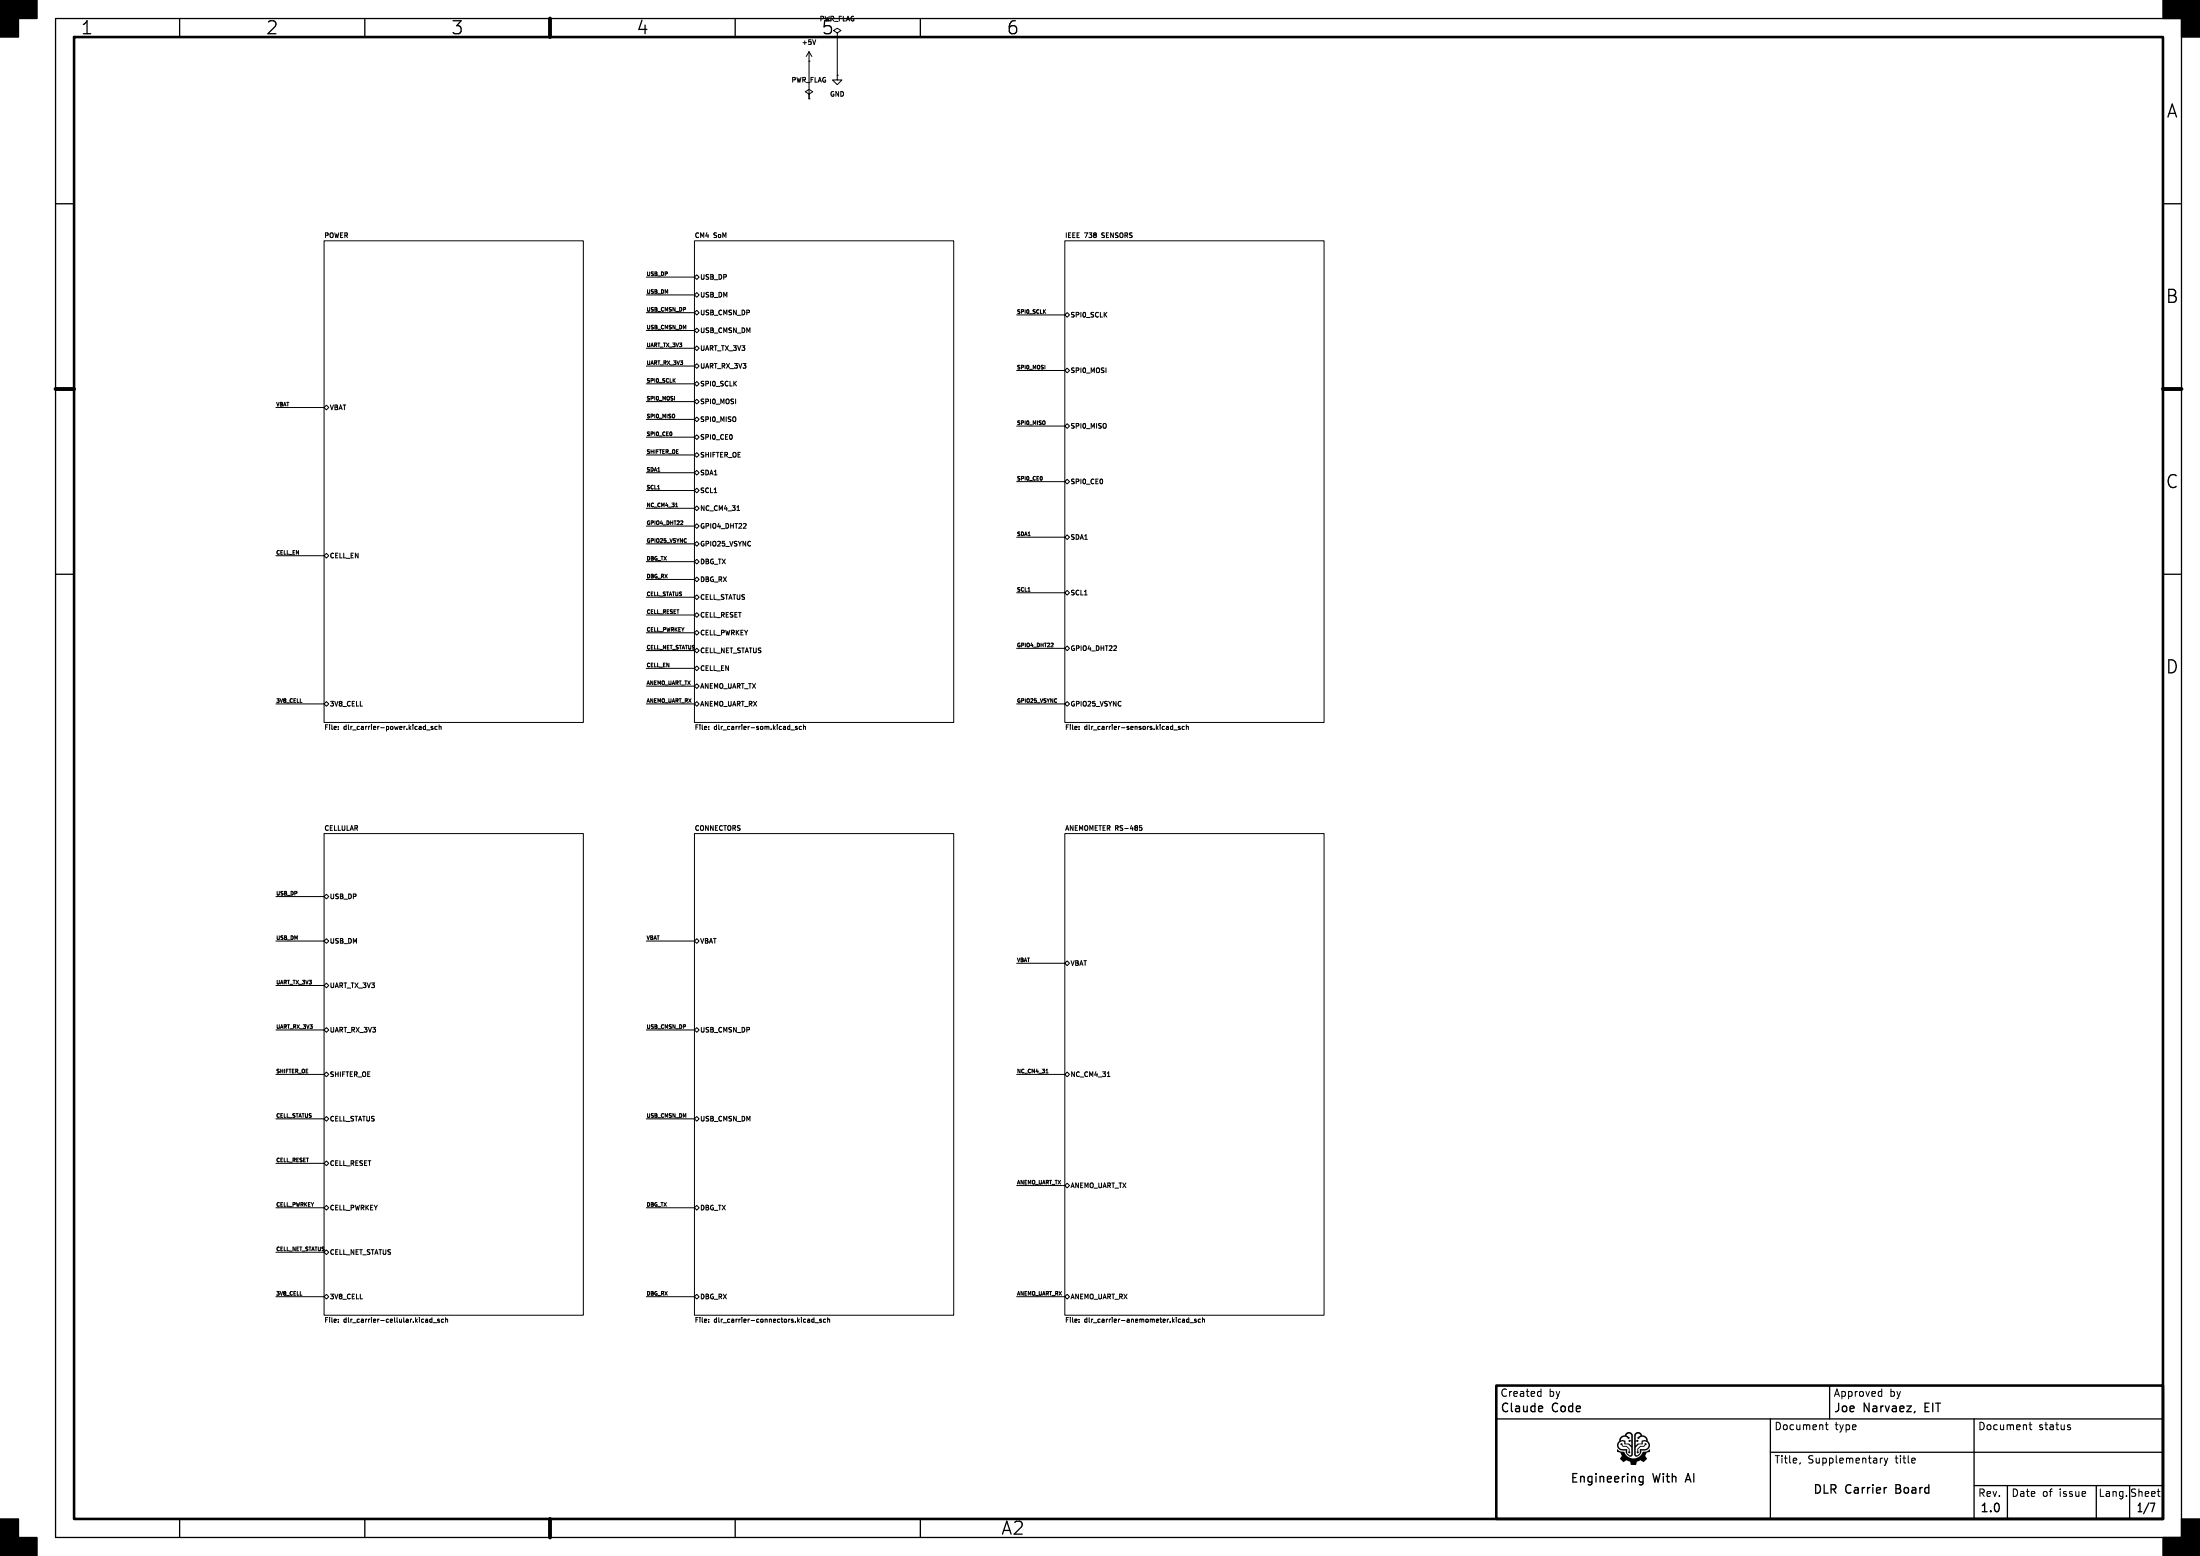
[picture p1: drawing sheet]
(kicad_sch
 (version 20250114)
 (generator "eeschema")
 (generator_version "9.0")
 (paper "A2")
 (title_block
  (title "DLR Carrier Board")
  (rev "1.0")
  (company "Engineering With AI"))
 (lib_symbols
  (symbol "power:+5V"
   (power)
   (pin_numbers (hide yes))
   (pin_names
    (offset 0) (hide yes)) (exclude_from_sim no) (in_bom yes) (on_board yes)
   (property "Reference" "#PWR" (at 0 -3.81 0) (effects (font (size 1.27 1.27)) (hide yes)))
   (property "Value" "+5V" (at 0 3.556 0) (effects (font (size 1.27 1.27))))
   (property "Footprint" "" (at 0 0 0) (effects (font (size 1.27 1.27)) (hide yes)))
   (property "Datasheet" "" (at 0 0 0) (effects (font (size 1.27 1.27)) (hide yes)))
   (property "Description" "Power symbol creates a global label with name \"+5V\"" (at 0 0 0) (effects (font (size 1.27 1.27)) (hide yes)))
   (symbol "+5V_0_1"
    (polyline (pts (xy -0.762 1.27) (xy 0 2.54)) (stroke (width 0) (type default)) (fill (type none)))
    (polyline (pts (xy 0 2.54) (xy 0.762 1.27)) (stroke (width 0) (type default)) (fill (type none)))
    (polyline (pts (xy 0 0) (xy 0 2.54)) (stroke (width 0) (type default)) (fill (type none))))
   (symbol "+5V_1_1"
    (pin power_in line (at 0 0 90) (length 0) (name "~" (effects (font (size 1.27 1.27)))) (number "1" (effects (font (size 1.27 1.27))))))
   (embedded_fonts no))
  (symbol "power:PWR_FLAG"
   (power)
   (pin_numbers (hide yes))
   (pin_names
    (offset 0) (hide yes)) (exclude_from_sim no) (in_bom yes) (on_board yes)
   (property "Reference" "#FLG" (at 0 1.905 0) (effects (font (size 1.27 1.27)) (hide yes)))
   (property "Value" "PWR_FLAG" (at 0 3.81 0) (effects (font (size 1.27 1.27))))
   (property "Footprint" "" (at 0 0 0) (effects (font (size 1.27 1.27)) (hide yes)))
   (property "Datasheet" "~" (at 0 0 0) (effects (font (size 1.27 1.27)) (hide yes)))
   (property "Description" "Special symbol for telling ERC where power comes from" (at 0 0 0) (effects (font (size 1.27 1.27)) (hide yes)))
   (symbol "PWR_FLAG_0_0"
    (pin power_out line (at 0 0 90) (length 0) (name "~" (effects (font (size 1.27 1.27)))) (number "1" (effects (font (size 1.27 1.27))))))
   (symbol "PWR_FLAG_0_1"
    (polyline (pts (xy 0 0) (xy 0 1.27) (xy -1.016 1.905) (xy 0 2.54) (xy 1.016 1.905) (xy 0 1.27)) (stroke (width 0) (type default)) (fill (type none))))
   (embedded_fonts no))
  (symbol "power:GND"
   (power)
   (pin_numbers (hide yes))
   (pin_names
    (offset 0) (hide yes)) (exclude_from_sim no) (in_bom yes) (on_board yes)
   (property "Reference" "#PWR" (at 0 -6.35 0) (effects (font (size 1.27 1.27)) (hide yes)))
   (property "Value" "GND" (at 0 -3.81 0) (effects (font (size 1.27 1.27))))
   (property "Footprint" "" (at 0 0 0) (effects (font (size 1.27 1.27)) (hide yes)))
   (property "Datasheet" "" (at 0 0 0) (effects (font (size 1.27 1.27)) (hide yes)))
   (property "Description" "Power symbol creates a global label with name \"GND\" , ground" (at 0 0 0) (effects (font (size 1.27 1.27)) (hide yes)))
   (symbol "GND_0_1"
    (polyline (pts (xy 0 0) (xy 0 -1.27) (xy 1.27 -1.27) (xy 0 -2.54) (xy -1.27 -1.27) (xy 0 -1.27)) (stroke (width 0) (type default)) (fill (type none))))
   (symbol "GND_1_1"
    (pin power_in line (at 0 0 270) (length 0) (name "~" (effects (font (size 1.27 1.27)))) (number "1" (effects (font (size 1.27 1.27))))))
   (embedded_fonts no)))
 (symbol
  (lib_id "power:+5V")
  (at 218.44 16.51 0)
  (unit 1)
  (exclude_from_sim no)
  (in_bom yes)
  (on_board yes)
  (dnp no)
  (fields_autoplaced no)
  (property "Reference" "#PWR100" (at 218.44 12.7 0.0000) (effects (font (size 1.27 1.27)) (justify left) (hide yes)))
  (property "Value" "+5V" (at 218.44 11.43 0) (effects (font (size 1.27 1.27))))
  (pin "1"))
 (symbol
  (lib_id "power:PWR_FLAG")
  (at 218.44 26.67 0)
  (unit 1)
  (exclude_from_sim no)
  (in_bom yes)
  (on_board yes)
  (dnp no)
  (fields_autoplaced no)
  (property "Reference" "#FLG100" (at 218.44 28.575 0.0000) (effects (font (size 1.27 1.27)) (justify left) (hide yes)))
  (property "Value" "PWR_FLAG" (at 218.44 21.59 0) (effects (font (size 1.27 1.27))))
  (pin "1"))
 (symbol
  (lib_id "power:GND")
  (at 226.06 20.32 0)
  (unit 1)
  (exclude_from_sim no)
  (in_bom yes)
  (on_board yes)
  (dnp no)
  (fields_autoplaced no)
  (property "Reference" "#PWR101" (at 226.06 13.97 0.0000) (effects (font (size 1.27 1.27)) (justify left) (hide yes)))
  (property "Value" "GND" (at 226.06 25.4 0) (effects (font (size 1.27 1.27))))
  (pin "1"))
 (symbol
  (lib_id "power:PWR_FLAG")
  (at 226.06 10.16 0)
  (unit 1)
  (exclude_from_sim no)
  (in_bom yes)
  (on_board yes)
  (dnp no)
  (fields_autoplaced no)
  (property "Reference" "#FLG101" (at 226.06 12.065 0.0000) (effects (font (size 1.27 1.27)) (justify left) (hide yes)))
  (property "Value" "PWR_FLAG" (at 226.06 5.08 0) (effects (font (size 1.27 1.27))))
  (pin "1"))
 (wire
  (pts (xy 87.5 190) (xy 74.5 190))
  (stroke (width 0) (type default)))
 (wire
  (pts (xy 87.5 150) (xy 74.5 150))
  (stroke (width 0) (type default)))
 (wire
  (pts (xy 87.5 110) (xy 74.5 110))
  (stroke (width 0) (type default)))
 (wire
  (pts (xy 187.5 190) (xy 174.5 190))
  (stroke (width 0) (type default)))
 (wire
  (pts (xy 187.5 185.2) (xy 174.5 185.2))
  (stroke (width 0) (type default)))
 (wire
  (pts (xy 187.5 180.4) (xy 174.5 180.4))
  (stroke (width 0) (type default)))
 (wire
  (pts (xy 187.5 175.6) (xy 174.5 175.6))
  (stroke (width 0) (type default)))
 (wire
  (pts (xy 187.5 170.8) (xy 174.5 170.8))
  (stroke (width 0) (type default)))
 (wire
  (pts (xy 187.5 166) (xy 174.5 166))
  (stroke (width 0) (type default)))
 (wire
  (pts (xy 187.5 161.2) (xy 174.5 161.2))
  (stroke (width 0) (type default)))
 (wire
  (pts (xy 187.5 156.4) (xy 174.5 156.4))
  (stroke (width 0) (type default)))
 (wire
  (pts (xy 187.5 151.6) (xy 174.5 151.6))
  (stroke (width 0) (type default)))
 (wire
  (pts (xy 187.5 146.8) (xy 174.5 146.8))
  (stroke (width 0) (type default)))
 (wire
  (pts (xy 187.5 142) (xy 174.5 142))
  (stroke (width 0) (type default)))
 (wire
  (pts (xy 187.5 137.2) (xy 174.5 137.2))
  (stroke (width 0) (type default)))
 (wire
  (pts (xy 187.5 132.4) (xy 174.5 132.4))
  (stroke (width 0) (type default)))
 (wire
  (pts (xy 187.5 127.6) (xy 174.5 127.6))
  (stroke (width 0) (type default)))
 (wire
  (pts (xy 187.5 122.8) (xy 174.5 122.8))
  (stroke (width 0) (type default)))
 (wire
  (pts (xy 187.5 118) (xy 174.5 118))
  (stroke (width 0) (type default)))
 (wire
  (pts (xy 187.5 113.2) (xy 174.5 113.2))
  (stroke (width 0) (type default)))
 (wire
  (pts (xy 187.5 108.4) (xy 174.5 108.4))
  (stroke (width 0) (type default)))
 (wire
  (pts (xy 187.5 103.6) (xy 174.5 103.6))
  (stroke (width 0) (type default)))
 (wire
  (pts (xy 187.5 98.8) (xy 174.5 98.8))
  (stroke (width 0) (type default)))
 (wire
  (pts (xy 187.5 94) (xy 174.5 94))
  (stroke (width 0) (type default)))
 (wire
  (pts (xy 187.5 89.2) (xy 174.5 89.2))
  (stroke (width 0) (type default)))
 (wire
  (pts (xy 187.5 84.4) (xy 174.5 84.4))
  (stroke (width 0) (type default)))
 (wire
  (pts (xy 187.5 79.6) (xy 174.5 79.6))
  (stroke (width 0) (type default)))
 (wire
  (pts (xy 187.5 74.8) (xy 174.5 74.8))
  (stroke (width 0) (type default)))
 (wire
  (pts (xy 287.5 190) (xy 274.5 190))
  (stroke (width 0) (type default)))
 (wire
  (pts (xy 287.5 175) (xy 274.5 175))
  (stroke (width 0) (type default)))
 (wire
  (pts (xy 287.5 160) (xy 274.5 160))
  (stroke (width 0) (type default)))
 (wire
  (pts (xy 287.5 145) (xy 274.5 145))
  (stroke (width 0) (type default)))
 (wire
  (pts (xy 287.5 130) (xy 274.5 130))
  (stroke (width 0) (type default)))
 (wire
  (pts (xy 287.5 115) (xy 274.5 115))
  (stroke (width 0) (type default)))
 (wire
  (pts (xy 287.5 100) (xy 274.5 100))
  (stroke (width 0) (type default)))
 (wire
  (pts (xy 287.5 85) (xy 274.5 85))
  (stroke (width 0) (type default)))
 (wire
  (pts (xy 87.5 350) (xy 74.5 350))
  (stroke (width 0) (type default)))
 (wire
  (pts (xy 87.5 338) (xy 74.5 338))
  (stroke (width 0) (type default)))
 (wire
  (pts (xy 87.5 326) (xy 74.5 326))
  (stroke (width 0) (type default)))
 (wire
  (pts (xy 87.5 314) (xy 74.5 314))
  (stroke (width 0) (type default)))
 (wire
  (pts (xy 87.5 302) (xy 74.5 302))
  (stroke (width 0) (type default)))
 (wire
  (pts (xy 87.5 290) (xy 74.5 290))
  (stroke (width 0) (type default)))
 (wire
  (pts (xy 87.5 278) (xy 74.5 278))
  (stroke (width 0) (type default)))
 (wire
  (pts (xy 87.5 266) (xy 74.5 266))
  (stroke (width 0) (type default)))
 (wire
  (pts (xy 87.5 254) (xy 74.5 254))
  (stroke (width 0) (type default)))
 (wire
  (pts (xy 87.5 242) (xy 74.5 242))
  (stroke (width 0) (type default)))
 (wire
  (pts (xy 187.5 350) (xy 174.5 350))
  (stroke (width 0) (type default)))
 (wire
  (pts (xy 187.5 326) (xy 174.5 326))
  (stroke (width 0) (type default)))
 (wire
  (pts (xy 187.5 302) (xy 174.5 302))
  (stroke (width 0) (type default)))
 (wire
  (pts (xy 187.5 278) (xy 174.5 278))
  (stroke (width 0) (type default)))
 (wire
  (pts (xy 187.5 254) (xy 174.5 254))
  (stroke (width 0) (type default)))
 (wire
  (pts (xy 287.5 350) (xy 274.5 350))
  (stroke (width 0) (type default)))
 (wire
  (pts (xy 287.5 320) (xy 274.5 320))
  (stroke (width 0) (type default)))
 (wire
  (pts (xy 287.5 290) (xy 274.5 290))
  (stroke (width 0) (type default)))
 (wire
  (pts (xy 287.5 260) (xy 274.5 260))
  (stroke (width 0) (type default)))
 (wire
  (pts (xy 218.44 16.51) (xy 218.44 26.67))
  (stroke (width 0) (type default)))
 (wire
  (pts (xy 226.06 20.32) (xy 226.06 10.16))
  (stroke (width 0) (type default)))
 (label "3V8_CELL"
  (at 74.5 190 180)
  (effects (font (size 1 1)) (justify left bottom)))
 (label "CELL_EN"
  (at 74.5 150 180)
  (effects (font (size 1 1)) (justify left bottom)))
 (label "VBAT"
  (at 74.5 110 180)
  (effects (font (size 1 1)) (justify left bottom)))
 (label "ANEMO_UART_RX"
  (at 174.5 190 180)
  (effects (font (size 1 1)) (justify left bottom)))
 (label "ANEMO_UART_TX"
  (at 174.5 185.2 180)
  (effects (font (size 1 1)) (justify left bottom)))
 (label "CELL_EN"
  (at 174.5 180.4 180)
  (effects (font (size 1 1)) (justify left bottom)))
 (label "CELL_NET_STATUS"
  (at 174.5 175.6 180)
  (effects (font (size 1 1)) (justify left bottom)))
 (label "CELL_PWRKEY"
  (at 174.5 170.8 180)
  (effects (font (size 1 1)) (justify left bottom)))
 (label "CELL_RESET"
  (at 174.5 166 180)
  (effects (font (size 1 1)) (justify left bottom)))
 (label "CELL_STATUS"
  (at 174.5 161.2 180)
  (effects (font (size 1 1)) (justify left bottom)))
 (label "DBG_RX"
  (at 174.5 156.4 180)
  (effects (font (size 1 1)) (justify left bottom)))
 (label "DBG_TX"
  (at 174.5 151.6 180)
  (effects (font (size 1 1)) (justify left bottom)))
 (label "GPIO25_VSYNC"
  (at 174.5 146.8 180)
  (effects (font (size 1 1)) (justify left bottom)))
 (label "GPIO4_DHT22"
  (at 174.5 142 180)
  (effects (font (size 1 1)) (justify left bottom)))
 (label "NC_CM4_31"
  (at 174.5 137.2 180)
  (effects (font (size 1 1)) (justify left bottom)))
 (label "SCL1"
  (at 174.5 132.4 180)
  (effects (font (size 1 1)) (justify left bottom)))
 (label "SDA1"
  (at 174.5 127.6 180)
  (effects (font (size 1 1)) (justify left bottom)))
 (label "SHIFTER_OE"
  (at 174.5 122.8 180)
  (effects (font (size 1 1)) (justify left bottom)))
 (label "SPI0_CE0"
  (at 174.5 118 180)
  (effects (font (size 1 1)) (justify left bottom)))
 (label "SPI0_MISO"
  (at 174.5 113.2 180)
  (effects (font (size 1 1)) (justify left bottom)))
 (label "SPI0_MOSI"
  (at 174.5 108.4 180)
  (effects (font (size 1 1)) (justify left bottom)))
 (label "SPI0_SCLK"
  (at 174.5 103.6 180)
  (effects (font (size 1 1)) (justify left bottom)))
 (label "UART_RX_3V3"
  (at 174.5 98.8 180)
  (effects (font (size 1 1)) (justify left bottom)))
 (label "UART_TX_3V3"
  (at 174.5 94 180)
  (effects (font (size 1 1)) (justify left bottom)))
 (label "USB_CMSN_DM"
  (at 174.5 89.2 180)
  (effects (font (size 1 1)) (justify left bottom)))
 (label "USB_CMSN_DP"
  (at 174.5 84.4 180)
  (effects (font (size 1 1)) (justify left bottom)))
 (label "USB_DM"
  (at 174.5 79.6 180)
  (effects (font (size 1 1)) (justify left bottom)))
 (label "USB_DP"
  (at 174.5 74.8 180)
  (effects (font (size 1 1)) (justify left bottom)))
 (label "GPIO25_VSYNC"
  (at 274.5 190 180)
  (effects (font (size 1 1)) (justify left bottom)))
 (label "GPIO4_DHT22"
  (at 274.5 175 180)
  (effects (font (size 1 1)) (justify left bottom)))
 (label "SCL1"
  (at 274.5 160 180)
  (effects (font (size 1 1)) (justify left bottom)))
 (label "SDA1"
  (at 274.5 145 180)
  (effects (font (size 1 1)) (justify left bottom)))
 (label "SPI0_CE0"
  (at 274.5 130 180)
  (effects (font (size 1 1)) (justify left bottom)))
 (label "SPI0_MISO"
  (at 274.5 115 180)
  (effects (font (size 1 1)) (justify left bottom)))
 (label "SPI0_MOSI"
  (at 274.5 100 180)
  (effects (font (size 1 1)) (justify left bottom)))
 (label "SPI0_SCLK"
  (at 274.5 85 180)
  (effects (font (size 1 1)) (justify left bottom)))
 (label "3V8_CELL"
  (at 74.5 350 180)
  (effects (font (size 1 1)) (justify left bottom)))
 (label "CELL_NET_STATUS"
  (at 74.5 338 180)
  (effects (font (size 1 1)) (justify left bottom)))
 (label "CELL_PWRKEY"
  (at 74.5 326 180)
  (effects (font (size 1 1)) (justify left bottom)))
 (label "CELL_RESET"
  (at 74.5 314 180)
  (effects (font (size 1 1)) (justify left bottom)))
 (label "CELL_STATUS"
  (at 74.5 302 180)
  (effects (font (size 1 1)) (justify left bottom)))
 (label "SHIFTER_OE"
  (at 74.5 290 180)
  (effects (font (size 1 1)) (justify left bottom)))
 (label "UART_RX_3V3"
  (at 74.5 278 180)
  (effects (font (size 1 1)) (justify left bottom)))
 (label "UART_TX_3V3"
  (at 74.5 266 180)
  (effects (font (size 1 1)) (justify left bottom)))
 (label "USB_DM"
  (at 74.5 254 180)
  (effects (font (size 1 1)) (justify left bottom)))
 (label "USB_DP"
  (at 74.5 242 180)
  (effects (font (size 1 1)) (justify left bottom)))
 (label "DBG_RX"
  (at 174.5 350 180)
  (effects (font (size 1 1)) (justify left bottom)))
 (label "DBG_TX"
  (at 174.5 326 180)
  (effects (font (size 1 1)) (justify left bottom)))
 (label "USB_CMSN_DM"
  (at 174.5 302 180)
  (effects (font (size 1 1)) (justify left bottom)))
 (label "USB_CMSN_DP"
  (at 174.5 278 180)
  (effects (font (size 1 1)) (justify left bottom)))
 (label "VBAT"
  (at 174.5 254 180)
  (effects (font (size 1 1)) (justify left bottom)))
 (label "ANEMO_UART_RX"
  (at 274.5 350 180)
  (effects (font (size 1 1)) (justify left bottom)))
 (label "ANEMO_UART_TX"
  (at 274.5 320 180)
  (effects (font (size 1 1)) (justify left bottom)))
 (label "NC_CM4_31"
  (at 274.5 290 180)
  (effects (font (size 1 1)) (justify left bottom)))
 (label "VBAT"
  (at 274.5 260 180)
  (effects (font (size 1 1)) (justify left bottom)))
 (sheet
  (at 87.5 65)
  (size 70 130)
  (exclude_from_sim no)
  (in_bom yes)
  (on_board yes)
  (dnp no)
  (fields_autoplaced yes)
  (stroke (width 0.2) (type solid))
  (fill (color 0 0 0 0.0000))
  (property "Sheetname" "POWER" (at 87.5 64.2884 0) (effects (font (size 1.27 1.27)) (justify left bottom)))
  (property "Sheetfile" "dlr_carrier-power.kicad_sch" (at 87.5 195.5846 0) (effects (font (size 1.27 1.27)) (justify left top)))
  (pin "3V8_CELL" bidirectional (at 87.5 190 180) (effects (font (size 1.27 1.27)) (justify left)))
  (pin "CELL_EN" bidirectional (at 87.5 150 180) (effects (font (size 1.27 1.27)) (justify left)))
  (pin "VBAT" bidirectional (at 87.5 110 180) (effects (font (size 1.27 1.27)) (justify left)))
  (instances (project None (path ""
    (page "2")))))
 (sheet
  (at 187.5 65)
  (size 70 130)
  (exclude_from_sim no)
  (in_bom yes)
  (on_board yes)
  (dnp no)
  (fields_autoplaced yes)
  (stroke (width 0.2) (type solid))
  (fill (color 0 0 0 0.0000))
  (property "Sheetname" "CM4 SoM" (at 187.5 64.2884 0) (effects (font (size 1.27 1.27)) (justify left bottom)))
  (property "Sheetfile" "dlr_carrier-som.kicad_sch" (at 187.5 195.5846 0) (effects (font (size 1.27 1.27)) (justify left top)))
  (pin "ANEMO_UART_RX" bidirectional (at 187.5 190 180) (effects (font (size 1.27 1.27)) (justify left)))
  (pin "ANEMO_UART_TX" bidirectional (at 187.5 185.2 180) (effects (font (size 1.27 1.27)) (justify left)))
  (pin "CELL_EN" bidirectional (at 187.5 180.4 180) (effects (font (size 1.27 1.27)) (justify left)))
  (pin "CELL_NET_STATUS" bidirectional (at 187.5 175.6 180) (effects (font (size 1.27 1.27)) (justify left)))
  (pin "CELL_PWRKEY" bidirectional (at 187.5 170.8 180) (effects (font (size 1.27 1.27)) (justify left)))
  (pin "CELL_RESET" bidirectional (at 187.5 166 180) (effects (font (size 1.27 1.27)) (justify left)))
  (pin "CELL_STATUS" bidirectional (at 187.5 161.2 180) (effects (font (size 1.27 1.27)) (justify left)))
  (pin "DBG_RX" bidirectional (at 187.5 156.4 180) (effects (font (size 1.27 1.27)) (justify left)))
  (pin "DBG_TX" bidirectional (at 187.5 151.6 180) (effects (font (size 1.27 1.27)) (justify left)))
  (pin "GPIO25_VSYNC" bidirectional (at 187.5 146.8 180) (effects (font (size 1.27 1.27)) (justify left)))
  (pin "GPIO4_DHT22" bidirectional (at 187.5 142 180) (effects (font (size 1.27 1.27)) (justify left)))
  (pin "NC_CM4_31" bidirectional (at 187.5 137.2 180) (effects (font (size 1.27 1.27)) (justify left)))
  (pin "SCL1" bidirectional (at 187.5 132.4 180) (effects (font (size 1.27 1.27)) (justify left)))
  (pin "SDA1" bidirectional (at 187.5 127.6 180) (effects (font (size 1.27 1.27)) (justify left)))
  (pin "SHIFTER_OE" bidirectional (at 187.5 122.8 180) (effects (font (size 1.27 1.27)) (justify left)))
  (pin "SPI0_CE0" bidirectional (at 187.5 118 180) (effects (font (size 1.27 1.27)) (justify left)))
  (pin "SPI0_MISO" bidirectional (at 187.5 113.2 180) (effects (font (size 1.27 1.27)) (justify left)))
  (pin "SPI0_MOSI" bidirectional (at 187.5 108.4 180) (effects (font (size 1.27 1.27)) (justify left)))
  (pin "SPI0_SCLK" bidirectional (at 187.5 103.6 180) (effects (font (size 1.27 1.27)) (justify left)))
  (pin "UART_RX_3V3" bidirectional (at 187.5 98.8 180) (effects (font (size 1.27 1.27)) (justify left)))
  (pin "UART_TX_3V3" bidirectional (at 187.5 94 180) (effects (font (size 1.27 1.27)) (justify left)))
  (pin "USB_CMSN_DM" bidirectional (at 187.5 89.2 180) (effects (font (size 1.27 1.27)) (justify left)))
  (pin "USB_CMSN_DP" bidirectional (at 187.5 84.4 180) (effects (font (size 1.27 1.27)) (justify left)))
  (pin "USB_DM" bidirectional (at 187.5 79.6 180) (effects (font (size 1.27 1.27)) (justify left)))
  (pin "USB_DP" bidirectional (at 187.5 74.8 180) (effects (font (size 1.27 1.27)) (justify left)))
  (instances (project None (path ""
    (page "2")))))
 (sheet
  (at 287.5 65)
  (size 70 130)
  (exclude_from_sim no)
  (in_bom yes)
  (on_board yes)
  (dnp no)
  (fields_autoplaced yes)
  (stroke (width 0.2) (type solid))
  (fill (color 0 0 0 0.0000))
  (property "Sheetname" "IEEE 738 SENSORS" (at 287.5 64.2884 0) (effects (font (size 1.27 1.27)) (justify left bottom)))
  (property "Sheetfile" "dlr_carrier-sensors.kicad_sch" (at 287.5 195.5846 0) (effects (font (size 1.27 1.27)) (justify left top)))
  (pin "GPIO25_VSYNC" bidirectional (at 287.5 190 180) (effects (font (size 1.27 1.27)) (justify left)))
  (pin "GPIO4_DHT22" bidirectional (at 287.5 175 180) (effects (font (size 1.27 1.27)) (justify left)))
  (pin "SCL1" bidirectional (at 287.5 160 180) (effects (font (size 1.27 1.27)) (justify left)))
  (pin "SDA1" bidirectional (at 287.5 145 180) (effects (font (size 1.27 1.27)) (justify left)))
  (pin "SPI0_CE0" bidirectional (at 287.5 130 180) (effects (font (size 1.27 1.27)) (justify left)))
  (pin "SPI0_MISO" bidirectional (at 287.5 115 180) (effects (font (size 1.27 1.27)) (justify left)))
  (pin "SPI0_MOSI" bidirectional (at 287.5 100 180) (effects (font (size 1.27 1.27)) (justify left)))
  (pin "SPI0_SCLK" bidirectional (at 287.5 85 180) (effects (font (size 1.27 1.27)) (justify left)))
  (instances (project None (path ""
    (page "2")))))
 (sheet
  (at 87.5 225)
  (size 70 130)
  (exclude_from_sim no)
  (in_bom yes)
  (on_board yes)
  (dnp no)
  (fields_autoplaced yes)
  (stroke (width 0.2) (type solid))
  (fill (color 0 0 0 0.0000))
  (property "Sheetname" "CELLULAR" (at 87.5 224.2884 0) (effects (font (size 1.27 1.27)) (justify left bottom)))
  (property "Sheetfile" "dlr_carrier-cellular.kicad_sch" (at 87.5 355.5846 0) (effects (font (size 1.27 1.27)) (justify left top)))
  (pin "3V8_CELL" bidirectional (at 87.5 350 180) (effects (font (size 1.27 1.27)) (justify left)))
  (pin "CELL_NET_STATUS" bidirectional (at 87.5 338 180) (effects (font (size 1.27 1.27)) (justify left)))
  (pin "CELL_PWRKEY" bidirectional (at 87.5 326 180) (effects (font (size 1.27 1.27)) (justify left)))
  (pin "CELL_RESET" bidirectional (at 87.5 314 180) (effects (font (size 1.27 1.27)) (justify left)))
  (pin "CELL_STATUS" bidirectional (at 87.5 302 180) (effects (font (size 1.27 1.27)) (justify left)))
  (pin "SHIFTER_OE" bidirectional (at 87.5 290 180) (effects (font (size 1.27 1.27)) (justify left)))
  (pin "UART_RX_3V3" bidirectional (at 87.5 278 180) (effects (font (size 1.27 1.27)) (justify left)))
  (pin "UART_TX_3V3" bidirectional (at 87.5 266 180) (effects (font (size 1.27 1.27)) (justify left)))
  (pin "USB_DM" bidirectional (at 87.5 254 180) (effects (font (size 1.27 1.27)) (justify left)))
  (pin "USB_DP" bidirectional (at 87.5 242 180) (effects (font (size 1.27 1.27)) (justify left)))
  (instances (project None (path ""
    (page "2")))))
 (sheet
  (at 187.5 225)
  (size 70 130)
  (exclude_from_sim no)
  (in_bom yes)
  (on_board yes)
  (dnp no)
  (fields_autoplaced yes)
  (stroke (width 0.2) (type solid))
  (fill (color 0 0 0 0.0000))
  (property "Sheetname" "CONNECTORS" (at 187.5 224.2884 0) (effects (font (size 1.27 1.27)) (justify left bottom)))
  (property "Sheetfile" "dlr_carrier-connectors.kicad_sch" (at 187.5 355.5846 0) (effects (font (size 1.27 1.27)) (justify left top)))
  (pin "DBG_RX" bidirectional (at 187.5 350 180) (effects (font (size 1.27 1.27)) (justify left)))
  (pin "DBG_TX" bidirectional (at 187.5 326 180) (effects (font (size 1.27 1.27)) (justify left)))
  (pin "USB_CMSN_DM" bidirectional (at 187.5 302 180) (effects (font (size 1.27 1.27)) (justify left)))
  (pin "USB_CMSN_DP" bidirectional (at 187.5 278 180) (effects (font (size 1.27 1.27)) (justify left)))
  (pin "VBAT" bidirectional (at 187.5 254 180) (effects (font (size 1.27 1.27)) (justify left)))
  (instances (project None (path ""
    (page "2")))))
 (sheet
  (at 287.5 225)
  (size 70 130)
  (exclude_from_sim no)
  (in_bom yes)
  (on_board yes)
  (dnp no)
  (fields_autoplaced yes)
  (stroke (width 0.2) (type solid))
  (fill (color 0 0 0 0.0000))
  (property "Sheetname" "ANEMOMETER RS-485" (at 287.5 224.2884 0) (effects (font (size 1.27 1.27)) (justify left bottom)))
  (property "Sheetfile" "dlr_carrier-anemometer.kicad_sch" (at 287.5 355.5846 0) (effects (font (size 1.27 1.27)) (justify left top)))
  (pin "ANEMO_UART_RX" bidirectional (at 287.5 350 180) (effects (font (size 1.27 1.27)) (justify left)))
  (pin "ANEMO_UART_TX" bidirectional (at 287.5 320 180) (effects (font (size 1.27 1.27)) (justify left)))
  (pin "NC_CM4_31" bidirectional (at 287.5 290 180) (effects (font (size 1.27 1.27)) (justify left)))
  (pin "VBAT" bidirectional (at 287.5 260 180) (effects (font (size 1.27 1.27)) (justify left)))
  (instances (project None (path ""
    (page "2")))))
 (sheet_instances
  (path ""
   (page "1")))
 (embedded_fonts no))
